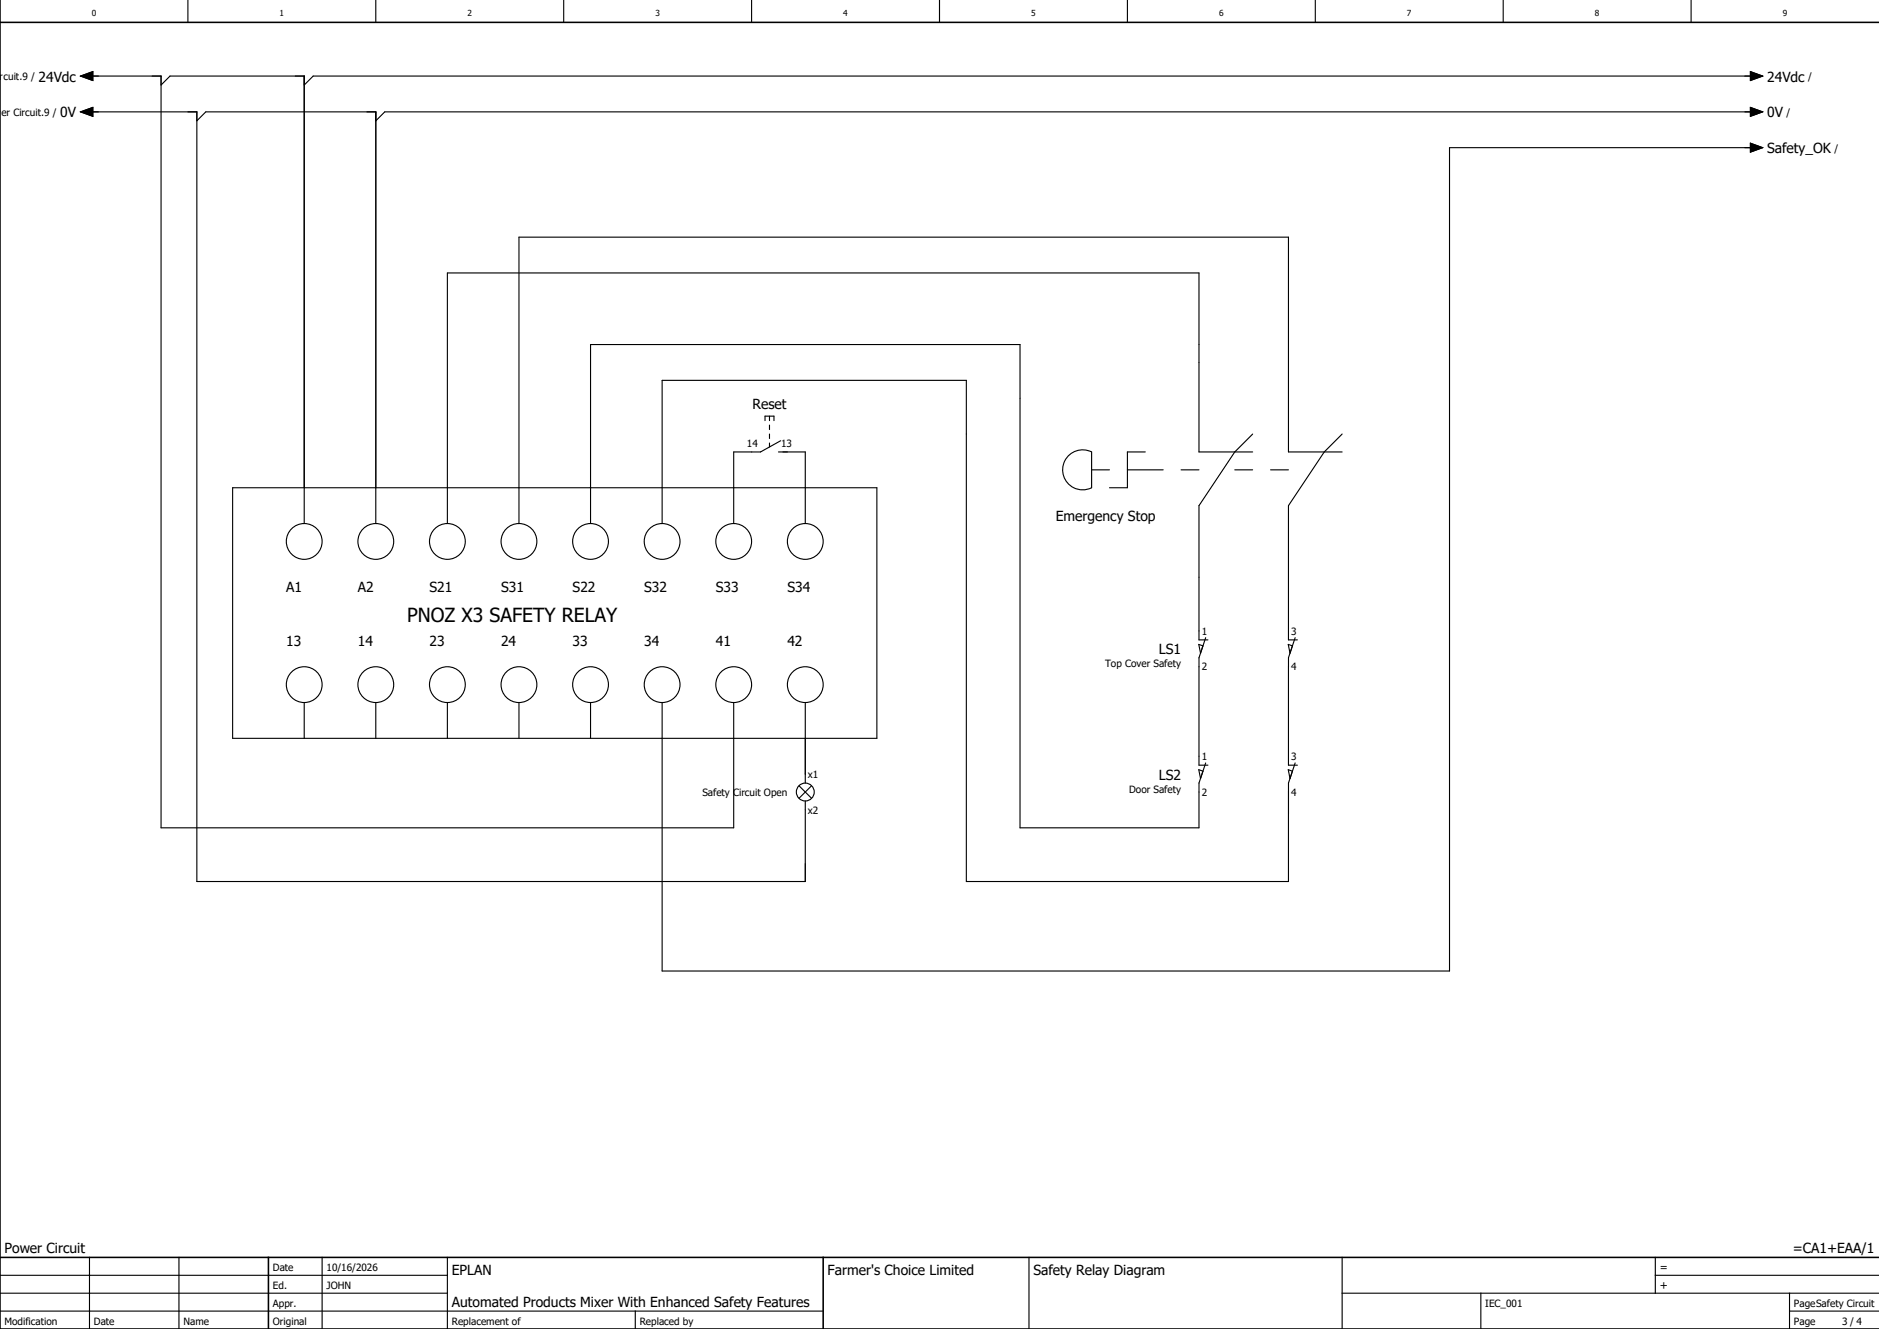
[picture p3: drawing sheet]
<svg xmlns="http://www.w3.org/2000/svg" width="420mm" height="297mm" viewBox="0 0 420 297" stroke-linecap="round" stroke-linejoin="round" font-family="sans-serif">
<g fill="none" stroke="#000" stroke-width=".25">
<path d="M18 17l2.8-1v2zM20 17h16v168h128v-28M36 19l2-2h30v100M42 0v5M84 0v5M126 0v5M168 0v5M210 0v5M252 0v5M294 0v5M336 0v5M378 0v5"/>
<path d="M391.3 16l2.7 1-2.7 1zM392 17h-322l-2 2M18 25l2.8-1v2zM20 25h24v172h136v-18M44 27l2-2h38v92M391.3 32l2.7 1-2.7 1zM391.3 24l2.7 1-2.7 1zM392 25h-306l-2 2M392 33h-68v184h-176v-60M171 94v-1h2v1M172 93v1M172 95v1"/>
<path d="M172 97v1M172 99v.9M174.5 98.5l-4.5 2.5h-6v16M280 97l-4 4-8 12v30h2M300 97l-4 4-8 12v30h2M52 109h144v56h-144zM132 117v-40h96v108h40v-10l1.5-4.5M148 117v-32h68v112h72v-22l1.5-4.5M174 101h6v16M238.9 101.7a4.5 4.5 0 0 1 5.1-.7v8a4.5 4.5 0 0 1-5.7-1.4 4.5 4.5 0 0 1 .6-5.9zM244 105h4M252 105h8"/>
<path d="M256 101h-4v8h-4M264 105h4M276 105h4M280 101h-12v-40h-168v56M284 105h4M300 101h-12v-48h-172v64M68 157v8M84 157v8M100 157v8M116 157v8M132 157v8M180 157v18"/>
<path d="M268.9 144.3l-.9-.3 .3 2M269.5 142.5l-1.5 4.5v24h2M288.9 144.3l-.9-.3 .3 2M289.5 142.5l-1.5 4.5v24h2M178.6 175.6l2.8 2.8M181.4 175.6l-2.8 2.8M268.9 172.3l-.9-.3 .3 2M288.9 172.3l-.9-.3 .3 2M0 293h184M0 289h100M0 285h100M20 281v16"/>
<path d="M40 281v16M72 281v16M100 281v16M142 293v4M230 281v16M300 289h120M300 281v16M331 289v8M370 285h50M370 281v8M400 293h20M400 289v8"/>
<circle cx="68" cy="121" r="4"/>
<circle cx="84" cy="121" r="4"/>
<circle cx="100" cy="121" r="4"/>
<circle cx="116" cy="121" r="4"/>
<circle cx="132" cy="121" r="4"/>
<circle cx="148" cy="121" r="4"/>
<circle cx="164" cy="121" r="4"/>
<circle cx="180" cy="121" r="4"/>
<circle cx="68" cy="153" r="4"/>
<circle cx="84" cy="153" r="4"/>
<circle cx="100" cy="153" r="4"/>
<circle cx="116" cy="153" r="4"/>
<circle cx="132" cy="153" r="4"/>
<circle cx="148" cy="153" r="4"/>
<circle cx="164" cy="153" r="4"/>
<circle cx="180" cy="153" r="4"/>
<circle cx="180" cy="177" r="2"/>
</g>
<path d="M0 5h420M0 0v297h420M0 281h420M60 281v16M184 281v16" fill="none" stroke="#000" stroke-width=".35"/>
<path d="M18 17l2.8-1v2zM391.3 16l2.7 1-2.7 1zM18 25l2.8-1v2zM391.3 32l2.7 1-2.7 1zM391.3 24l2.7 1-2.7 1z" fill="#000" stroke="#000" stroke-width=".22"/>
<text font-size="4.3" x="91" y="139.1">PNOZ X3 SAFETY RELAY</text>
<g font-size="3.1">
<text x="8.6" y="18.2">24Vdc</text>
<text x="395" y="18.2">24Vdc</text>
<text x="13.5" y="26.2">0V</text>
<text x="395" y="26.2">0V</text>
<text x="395" y="34.2">Safety_OK</text>
<text x="168.2" y="91.4">Reset</text>
<text x="236" y="116.4">Emergency Stop</text>
<text x="64" y="132.4">A1</text>
<text x="80" y="132.4">A2</text>
<text x="96" y="132.4">S21</text>
<text x="112" y="132.4">S31</text>
<text x="128" y="132.4">S22</text>
<text x="144" y="132.4">S32</text>
<text x="160" y="132.4">S33</text>
<text x="176" y="132.4">S34</text>
<text x="64" y="144.4">13</text>
<text x="80" y="144.4">14</text>
<text x="96" y="144.4">23</text>
<text x="112" y="144.4">24</text>
<text x="128" y="144.4">33</text>
<text x="144" y="144.4">34</text>
<text x="160" y="144.4">41</text>
<text x="176" y="144.4">42</text>
<text x="259" y="146.2">LS1</text>
<text x="259" y="174.2">LS2</text>
<text x="1" y="280">Power Circuit</text>
<text x="400.7" y="280">=CA1+EAA/1</text>
<text x="101" y="285">EPLAN</text>
<text x="185" y="285">Farmer's Choice Limited</text>
<text x="231" y="285">Safety Relay Diagram</text>
<text x="101" y="292">Automated Products Mixer With Enhanced Safety Features</text>
</g>
<g font-size="2.5">
<text x="371" y="284">=</text>
<text x="371" y="288">+</text>
</g>
<g font-size="2.2">
<text x="-.5" y="17.9">ircuit.9 /</text>
<text x="404.2" y="17.9">/</text>
<text x=".3" y="25.9">er Circuit.9 /</text>
<text x="399.3" y="25.9">/</text>
<text x="410.1" y="33.9">/</text>
<text x="167" y="99.9">14</text>
<text x="174.6" y="99.9">13</text>
<text x="268.6" y="141.9">1</text>
<text x="288.6" y="141.9">3</text>
<text x="247" y="149.1">Top Cover Safety</text>
<text x="268.6" y="149.8">2</text>
<text x="288.6" y="149.8">4</text>
<text x="180.6" y="173.9">x1</text>
<text x="268.6" y="169.9">1</text>
<text x="288.6" y="169.9">3</text>
<text x="157" y="177.9">Safety Circuit Open</text>
<text x="252.4" y="177.1">Door Safety</text>
<text x="268.6" y="177.8">2</text>
<text x="288.6" y="177.8">4</text>
<text x="180.6" y="181.8">x2</text>
<text x="61" y="284">Date</text>
<text x="73" y="284">10/16/2026</text>
<text x="61" y="288">Ed.</text>
<text x="61" y="292">Appr.</text>
<text x="73" y="288">JOHN</text>
<text x="332" y="292">IEC_001</text>
<text x="401" y="292">PageSafety Circuit</text>
<text x="1" y="296">Modification</text>
<text x="21" y="296">Date</text>
<text x="41" y="296">Name</text>
<text x="61" y="296">Original</text>
<text x="101" y="296">Replacement of</text>
<text x="143" y="296">Replaced by</text>
<text x="401" y="296">Page</text>
<text x="411.8" y="296">3 / 4</text>
</g>
<g font-size="1.9">
<text x="20.5" y="3.6">0</text>
<text x="62.5" y="3.6">1</text>
<text x="104.5" y="3.6">2</text>
<text x="146.5" y="3.6">3</text>
<text x="188.5" y="3.6">4</text>
<text x="230.5" y="3.6">5</text>
<text x="272.5" y="3.6">6</text>
<text x="314.5" y="3.6">7</text>
<text x="356.5" y="3.6">8</text>
<text x="398.5" y="3.6">9</text>
</g>
</svg>
